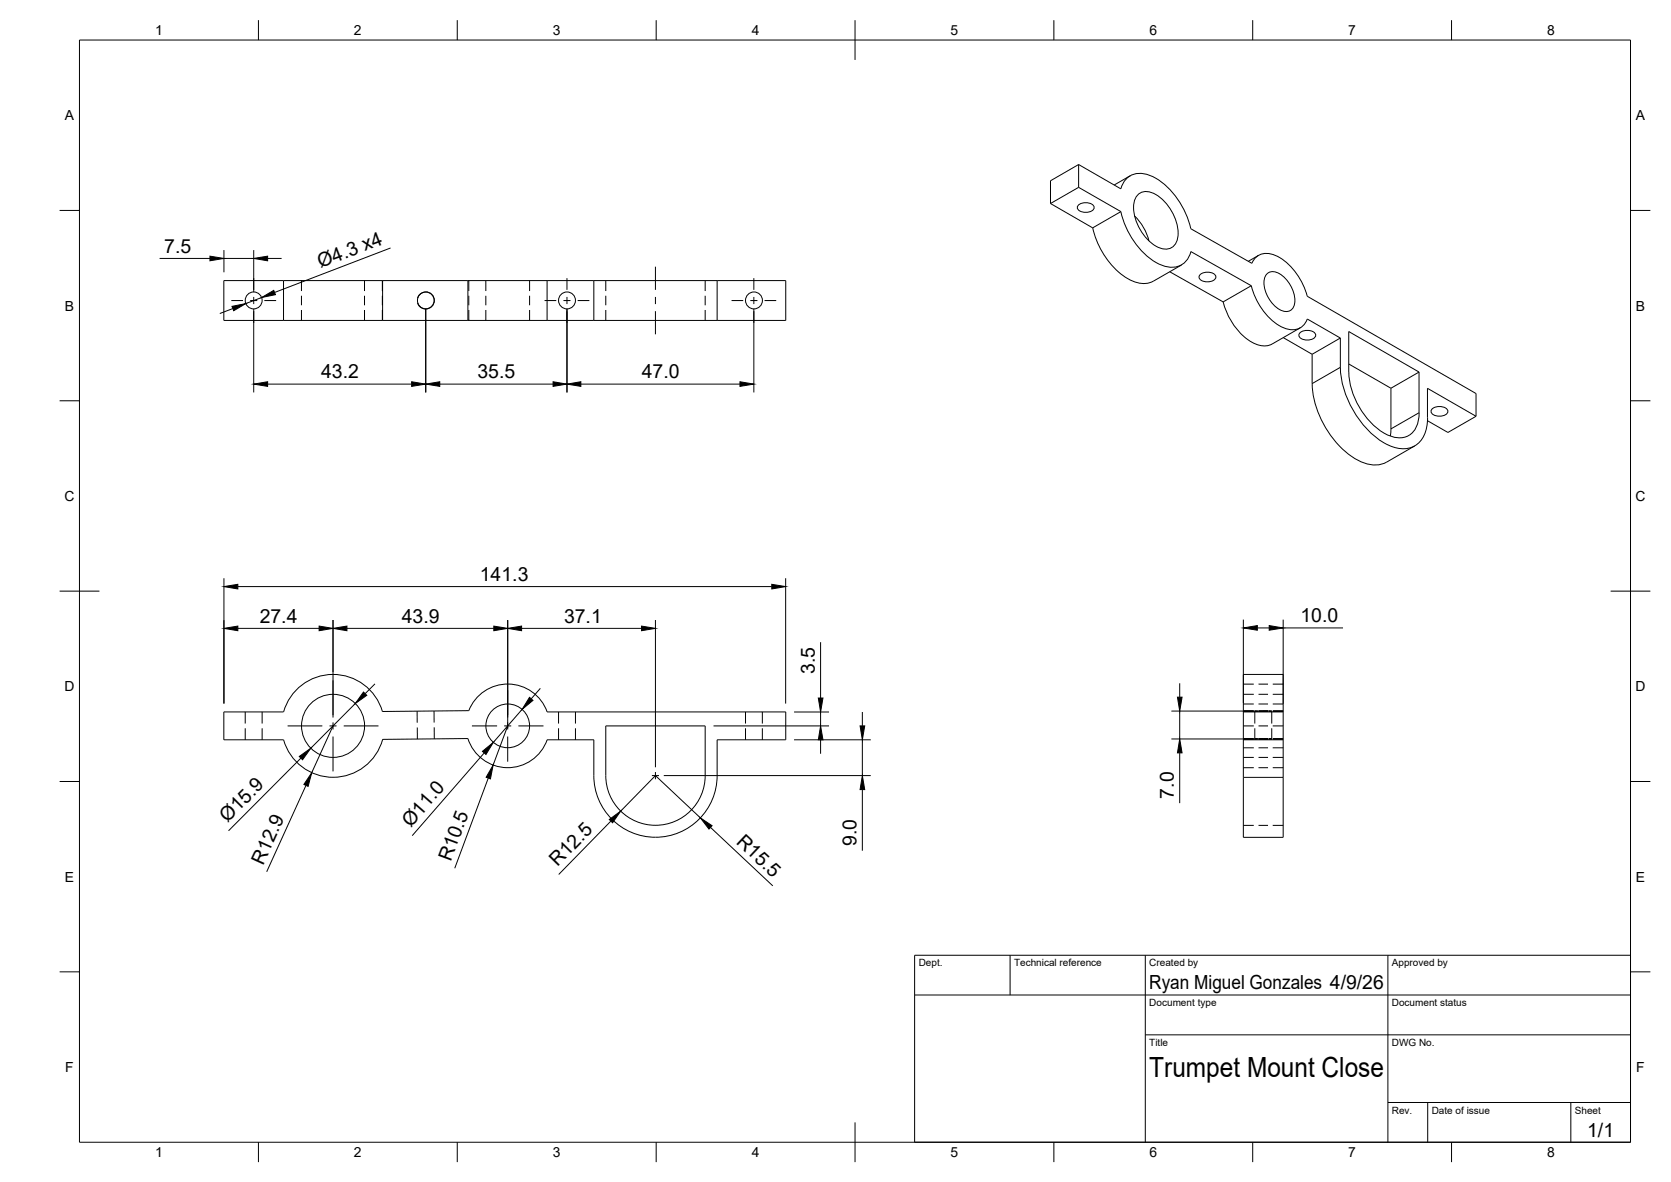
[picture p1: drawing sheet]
<svg xmlns="http://www.w3.org/2000/svg" width="420mm" height="297mm" viewBox="0 0 420 297" stroke-linecap="round" stroke-linejoin="round" font-family="sans-serif">
<!-- layer: Visible -->
<g fill="none" stroke="#000" stroke-width=".25">
<path d="M264.1 51.1l10.6 6.2M271.1 51.6a2.82 2.82 0 0 1 4 .4 1.73 1.73 0 0 1-2.1 1.4 1.73 1.73 0 0 1-2.1-1.4zM271.2 41.3l10.6 6.1a4.9 4.9 0 0 1 6.6-3.6 18.1 18.1 0 0 1 10.3 11.3l.7 2.4 15.4 8.7M271.2 41.3v5.8M271.2 47.1l10.6 6.1M271.2 41.3l-7.1 4.1v5.7M271.2 47.1l-7.1 4M274.8 57.3a20.1 20.1 0 0 0 9.3 13 6.3 6.3 0 0 0 5.9 .4M281.8 53.2a19.7 19.7 0 0 0 10 13.3 5.1 5.1 0 0 0 7.3-2.3l.4-1 15.1 8.6M281.8 53.2l-7.1 4.1M284.2 44.2l-4 2.3M285.3 54.3a13.2 13.2 0 0 1 3.6 6.2"/>
<path d="M286.1 48.9a3.6 3.6 0 0 1 4.5 0 12 12 0 0 1 5.6 10.7 3.1 3.1 0 0 1-4.7 2.7 11.8 11.8 0 0 1-6.4-11.2l.2-.8zM71.3 70.5h24.9M71.3 70.5h-15v10h15M71.3 70.5v10M96.2 70.5h21.4M96.2 70.5v10M107.1 73.4a2.13 2.13 0 0 1 2.1 2.1 2.13 2.13 0 0 1-2.1 2.1M117.6 70.5h20M117.6 70.5v10M137.6 70.5h11.7M137.6 70.5v10M149.3 70.5h31"/>
<path d="M149.3 70.5v10M180.3 70.5v10M180.3 70.5h17.3v10h-17.3M294.1 68.3l13.5 7.6M297.1 66.6l-7.1 4.1M301.7 69.1a2.81 2.81 0 0 1 4 .3 1.74 1.74 0 0 1-2.1 1.4 1.72 1.72 0 0 1-2.1-1.4zM307.6 75.9a15.6 15.6 0 0 0 8.6 10.7 4.6 4.6 0 0 0 3.7-.2l7-4M314.6 71.8l-7 4.1M314.6 71.8a16.1 16.1 0 0 0 7.9 10.5 4.2 4.2 0 0 0 6.2-2.1l8.3 4.7M314.8 66.2a4.1 4.1 0 0 1 6.1-1.9 16.1 16.1 0 0 1 7.8 10.2l42.4 24.4v5.7M316.4 64.2l-2.5 1.5M318.5 68.9a2.8 2.8 0 0 1 3.9 .4 7.7 7.7 0 0 1 2.9 7.8 2.32 2.32 0 0 1-3.6 .7 8.2 8.2 0 0 1-3.8-7.6z"/>
<path d="M71.3 80.5h24.9M96.2 80.5h21.4M117.6 80.5h20M137.6 80.5h11.7M149.3 80.5h31M322.7 84.8l7.2 4.2M326.8 83.7a2.82 2.82 0 0 1 4 .4 1.73 1.73 0 0 1-2.1 1.4 1.73 1.73 0 0 1-2.1-1.4zM329.9 89v7.4M329.9 96.4a23.8 23.8 0 0 0 12.1 19.5 7.4 7.4 0 0 0 6.6 .2M337 84.9v7.4M337 84.9l-7.1 4.1M337 92.3a24.2 24.2 0 0 0 11 19 7.9 7.9 0 0 0 7.7 .7 7.5 7.5 0 0 0 3.3-7.1"/>
<path d="M339.1 91.5l10.6 6.1M349.7 97.6v10.2l-.1 1.8M356.8 93.5l-17.7-10.2 .1 10.2a19.1 19.1 0 0 0 10 15.9 5 5 0 0 0 7.5-4.4l.1-1.3M356.8 93.5l-7.1 4.1M356.8 93.5v10.2M355.7 112.1l-7.1 4M360 102.8a2.82 2.82 0 0 1 4 .4 1.73 1.73 0 0 1-2.1 1.4 1.73 1.73 0 0 1-2.1-1.4zM371.1 104.6l-12.2-7v7.4M371.1 104.6l-7 4.1-5.2-3M96.1 178.8l21.8-.2a10.5 10.5 0 0 1 9.9-6.7 10.5 10.5 0 0 1 9.8 7M96.2 178.8a12.9 12.9 0 0 0-12.5-9.3 12.9 12.9 0 0 0-12.4 9.4h-15v7h15a12.9 12.9 0 0 0 12.5 9.4 12.9 12.9 0 0 0 12.4-9.5M137.6 178.9h60v7h-17.3v9a15.5 15.5 0 0 1-15.5 15.5 15.5 15.5 0 0 1-15.5-15.5v-9h-11.7"/>
<path d="M312.6 178.9v-9.4h10v9.4M312.6 178.9h10M312.6 178.9v7M322.6 178.9v7M96.2 185.8l21.5-.2a10.5 10.5 0 0 0 9.8 7.3 10.5 10.5 0 0 0 10.1-7M152.3 182.4h25v12.5a12.5 12.5 0 0 1-12.5 12.5 12.5 12.5 0 0 1-12.5-12.5zM312.6 195.4v15h10v-15M312.6 185.9v9.5M312.6 185.9h10M312.6 195.4h10M322.6 185.9v9.5"/>
<circle cx="63.8" cy="75.5" r="2.13"/>
<circle cx="107.1" cy="75.5" r="2.13"/>
<circle cx="142.6" cy="75.5" r="2.13"/>
<circle cx="189.6" cy="75.5" r="2.13"/>
<circle cx="83.7" cy="182.4" r="7.9"/>
<circle cx="127.7" cy="182.4" r="5.5"/>
</g>
<!-- layer: Hidden -->
<g fill="none" stroke="#000" stroke-width=".25">
<path d="M75.8 70.5v2.6M75.8 74.3v2.4M75.8 77.9v2.6M91.7 70.5v2.6M91.7 74.3v2.4M91.7 77.9v2.6M96.1 70.5v2.6M96.1 74.3v2.4M96.1 77.9v2.6M105 76.1l.6 1 .7 .4 .7 .1M107 73.4l-.7 .1-.7 .4-.6 1M117.9 70.5v2.6"/>
<path d="M117.9 74.3v2.4M117.9 77.9v2.6M122.2 70.5v2.6M122.2 74.3v2.4M122.2 77.9v2.6M133.2 70.5v2.6M133.2 74.3v2.4M133.2 77.9v2.6M152.3 70.5v2.6M152.3 74.3v2.4M152.3 77.9v2.6M177.3 70.5v2.6"/>
<path d="M177.3 74.3v2.4M177.3 77.9v2.6M61.7 178.9v2.9M65.9 178.9v2.9M104.9 178.7v2.9M109.1 178.7l.1 2.9M140.4 178.9v2.9M144.7 178.9v2.9M187.5 178.9v2.9M191.7 178.9v2.9M312.6 178.8h2.7M312.6 178.6h2.7"/>
<path d="M312.6 176.9h2.7M312.6 174.5h2.7M312.6 171.9h2.7M315.5 178.7v3.1M316.2 178.7h-.7h2.1M316.4 178.8h2.4M316.4 178.6h2.4M316.4 176.9h2.4M316.4 174.5h2.4M316.4 171.9h2.4M317.6 178.7h2.2h-.8M319.8 178.7v3.1"/>
<path d="M320 178.8h2.6M320 178.6h2.6M320 176.9h2.6M320 174.5h2.6M320 171.9h2.6M61.7 183v2.9M65.9 183v2.9M104.9 182.8v2.9M109.2 182.8v2.9M140.4 183v2.9M144.7 183v2.9M187.5 183v2.9"/>
<path d="M191.7 183v2.9M312.6 182.4h2.7M312.6 185.6h2.7M312.6 185.8h2.7M312.6 187.9h2.7M312.6 190.3h2.7M312.6 192.9h2.7M315.5 183v2.9M316.4 182.4h2.4M316.4 185.6h2.4M316.4 185.8h2.4M316.4 187.9h2.4"/>
<path d="M316.4 190.3h2.4M316.4 192.9h2.4M317.6 185.7h-2.1h.7M319 185.7h.8h-2.2M319.8 183v2.9M320 182.4h2.6M320 185.6h2.6M320 185.8h2.6M320 187.9h2.6M320 190.3h2.6M320 192.9h2.6M312.6 207.4h2.7"/>
<path d="M316.4 207.4h2.4M320 207.4h2.6"/>
</g>
<!-- layer: Visible Narrow -->
<path d="M337 92.3l-7.1 4.1M356.8 103.7l-7.1 4.1" fill="none" stroke="#000" stroke-width=".25"/>
<!-- layer: BORDER -->
<g fill="none" stroke="#000" stroke-width=".25">
<path d="M20 10.1h390v276.9h-390zM65 5.1v5M115 5.1v5M165 5.1v5M215 5.1v10M265 5.1v5M315 5.1v5M365 5.1v5M15 52.9h5M410 52.9h5M15 100.7h5M410 100.7h5"/>
<path d="M15 148.6h10M405 148.6h10M15 196.4h5M410 196.4h5M15 244.2h5M410 244.2h5M65 287v5M115 287v5M165 287v5M215 282.1v9.9M265 287v5M315 287v5"/>
<path d="M365 287v5"/>
</g>
<!-- layer: TITLEBLOCK -->
<path d="M230 240.1h180v46.9h-180zM230 250h180M254 240.1v9.9M288 240.1v46.9M349 240.1v46.9M288 260.1h122M349 277.1h61M359 277.1v9.9M395 277.1v9.9" fill="none" stroke="#000" stroke-width=".25"/>
<!-- layer: Smart Centers -->
<g fill="none" stroke="#000" stroke-width=".25">
<path d="M58.2 75.5h2.9M62.9 75.5h1.8M63.8 69.9v2.9M63.8 74.6v1.8M63.8 78.2v2.9M66.5 75.5h2.9M136.9 75.5h3M141.7 75.5h1.7M142.6 69.9v2.9M142.6 74.6v1.8M142.6 78.2v2.9M145.2 75.5h3"/>
<path d="M164.8 67v5.8M164.8 74.6v1.8M164.8 78.2v5.8M183.9 75.5h3M188.7 75.5h1.8M189.5 69.9v2.9M189.5 74.6v1.8M189.5 78.2v2.9M192.2 75.5h3M83.7 171v8.7M127.7 173.4v6.3M72.3 182.4h8.7"/>
<path d="M82.8 182.4h1.8M83.7 181.5v1.8M83.7 185.1v8.8M86.4 182.4h8.8M118.7 182.4h6.3M126.8 182.4h1.7M127.7 181.5v1.8M127.7 185.1v6.3M130.3 182.4h6.4M163.9 194.9h1.8M164.8 194v1.8"/>
</g>
<!-- layer: FD_Dimensions -->
<g fill="none" stroke="#000" stroke-width=".25">
<path d="M40.1 64.9h12.7M56.3 62.9v5.5M56.3 64.9h7.5M58.5 77.5l-3.2 1.3M63.8 62.9v10.5M63.8 77.6v21M65.8 74.8l-4 1.5M67.3 64.9h3.5M98.2 62.3l-29.2 11.2M107 77.6v21M107.1 77.6v21M142.6 77.6v21"/>
<path d="M189.5 77.6v21M67.3 96.5h36.2M110.6 96.5h28.5M146 96.5h40.1M56.3 145.3v31.5M59.8 147.4h134.3M59.8 157.9h20.4M83.7 155.8v24.5M87.2 157.9h37M127.7 155.8v27.2M131.1 157.9h30.2M164.8 155.8v37"/>
<path d="M197.5 145.3v31.5M312.6 155.7v21M316.1 157.8h3M322.6 155.7v21.1M322.6 157.8h15.1M89.3 176.8l-11.2 11.2M94.3 171.9l-2.5 2.4M131.3 178.3l-7.3 8.3M135.9 173l-2.3 2.6M199.7 178.9h8.7M206.3 161.4v14M206.3 178.9v3.5"/>
<path d="M216.8 178.9v3.5M294.5 178.7h21M296.6 171.7v3.5M296.6 178.7v7M75.7 190.5l-18.2 18.3M76.9 197.4l-9.8 21.7M83.7 182.4l-5.3 11.8M121.8 189.2l-18.1 20.8M122.8 195.5l-8.5 22.7M127.7 182.4l-3.7 9.9M166.9 194.9h52M179.4 182.4h29"/>
<path d="M199.7 185.9h19.2M206.3 185.9v3.5M216.8 185.9v9M216.8 198.4v15.4M294.5 185.7h21M296.6 189.2v12.6M153.6 206.3l-13.1 13.5M156.1 203.8l8.7-8.9 11.3 10.6M178.6 207.9l15.7 14.7"/>
</g>
<g fill="#000" stroke="#000" stroke-width=".25">
<path d="M52.8 64.4l3.5 .5-3.5 .6zM58.3 77l3.5-.7-3 1.8zM63.8 64.9l3.5-.5v1.1zM65.8 74.8l3-1.8 .5 1zM63.8 96.5l3.5-.6v1.2zM103.5 95.9l3.5 .6-3.5 .6zM107.1 96.5l3.5-.6v1.2zM139.1 95.9l3.5 .6-3.5 .6zM142.6 96.5l3.4-.6v1.2zM186.1 95.9l3.4 .6-3.4 .6zM56.3 147.4l3.5-.6v1.2zM56.3 157.9l3.5-.6v1.2z"/>
<path d="M80.2 157.3l3.5 .6-3.5 .6zM83.7 157.9l3.5-.6v1.2zM124.2 157.3l3.5 .6-3.5 .6zM127.7 157.9l3.4-.6v1.2zM161.3 157.3l3.5 .6-3.5 .6zM194.1 146.8l3.4 .6-3.4 .6zM312.6 157.8l3.5-.6v1.2zM319.1 157.2l3.5 .6-3.5 .6zM91.4 173.9l.8 .8-2.9 2.1zM133.1 175.2l.9 .8-2.7 2.3zM205.8 175.4h1.1l-.6 3.5zM296.1 175.2h1.1l-.6 3.5z"/>
<path d="M75.2 190.1l2.9-2.1-2 2.9zM78.4 194.2l-.9 3.4-1.1-.5zM121.3 188.8l2.7-2.2-1.8 3zM124 192.3l-.7 3.4-1.1-.4zM206.3 182.4l.6 3.5h-1.1zM216.3 182.4h1.1l-.6 3.5zM216.8 194.9l.6 3.5h-1.1zM296.6 185.7l.6 3.5h-1.1zM153.2 205.9l2.9-2.1-2.1 3zM176.1 205.5l2.9 2-.7 .9z"/>
</g>
<text font-size="7" x="289" y="270.6">Trumpet Mount Close</text>
<g font-size="4.9">
<text x="41.3" y="63.5">7.5</text>
<text x="80.6" y="67.4" transform="rotate(-21 80.6 67.4)">Ø4.3 x4</text>
<text x="80.8" y="95.1">43.2</text>
<text x="120.1" y="95.1">35.5</text>
<text x="161.4" y="95.1">47.0</text>
<text x="120.6" y="146">141.3</text>
<text x="65.3" y="156.5">27.4</text>
<text x="101" y="156.4">43.9</text>
<text x="141.8" y="156.4">37.1</text>
<text x="327" y="156.3">10.0</text>
<text x="204.9" y="169.4" transform="rotate(-90 204.9 169.4)">3.5</text>
<text x="295.2" y="200.7" transform="rotate(-90 295.2 200.7)">7.0</text>
<text x="57.2" y="206.8" transform="rotate(-45 57.2 206.8)">Ø15.9</text>
<text x="103.3" y="208.1" transform="rotate(-49 103.3 208.1)">Ø11.0</text>
<text x="184.9" y="211.8" transform="rotate(43 184.9 211.8)">R15.5</text>
<text x="215.4" y="212.6" transform="rotate(-90 215.4 212.6)">9.0</text>
<text x="66.2" y="217.6" transform="rotate(-66 66.2 217.6)">R12.9</text>
<text x="113.3" y="216.7" transform="rotate(-70 113.3 216.7)">R10.5</text>
<text x="140.1" y="218" transform="rotate(-46 140.1 218)">R12.5</text>
<text x="289" y="248.5">Ryan Miguel Gonzales 4/9/26</text>
<text x="399.1" y="285.7">1/1</text>
</g>
<g font-size="3.5">
<text x="39" y="8.8">1</text>
<text x="89" y="8.8">2</text>
<text x="139" y="8.8">3</text>
<text x="189" y="8.8">4</text>
<text x="239" y="8.8">5</text>
<text x="289" y="8.8">6</text>
<text x="339" y="8.8">7</text>
<text x="389" y="8.8">8</text>
<text x="16.3" y="30.2">A</text>
<text x="411.3" y="30.2">A</text>
<text x="16.3" y="78">B</text>
<text x="411.3" y="78">B</text>
<text x="16.2" y="125.9">C</text>
<text x="411.2" y="125.9">C</text>
<text x="16.2" y="173.7">D</text>
<text x="411.2" y="173.7">D</text>
<text x="16.3" y="221.6">E</text>
<text x="411.3" y="221.6">E</text>
<text x="16.4" y="269.4">F</text>
<text x="411.4" y="269.4">F</text>
<text x="39" y="290.8">1</text>
<text x="89" y="290.8">2</text>
<text x="139" y="290.8">3</text>
<text x="189" y="290.8">4</text>
<text x="239" y="290.8">5</text>
<text x="289" y="290.8">6</text>
<text x="339" y="290.8">7</text>
<text x="389" y="290.8">8</text>
</g>
<g font-size="2.5">
<text x="231" y="242.9">Dept.</text>
<text x="255" y="242.9">Technical reference</text>
<text x="289" y="242.9">Created by</text>
<text x="350" y="242.9">Approved by</text>
<text x="289" y="252.8">Document type</text>
<text x="350" y="252.8">Document status</text>
<text x="289" y="262.9">Title</text>
<text x="350" y="262.9">DWG No.</text>
<text x="350" y="279.9">Rev.</text>
<text x="360" y="279.9">Date of issue</text>
<text x="396" y="279.9">Sheet</text>
</g>
</svg>
